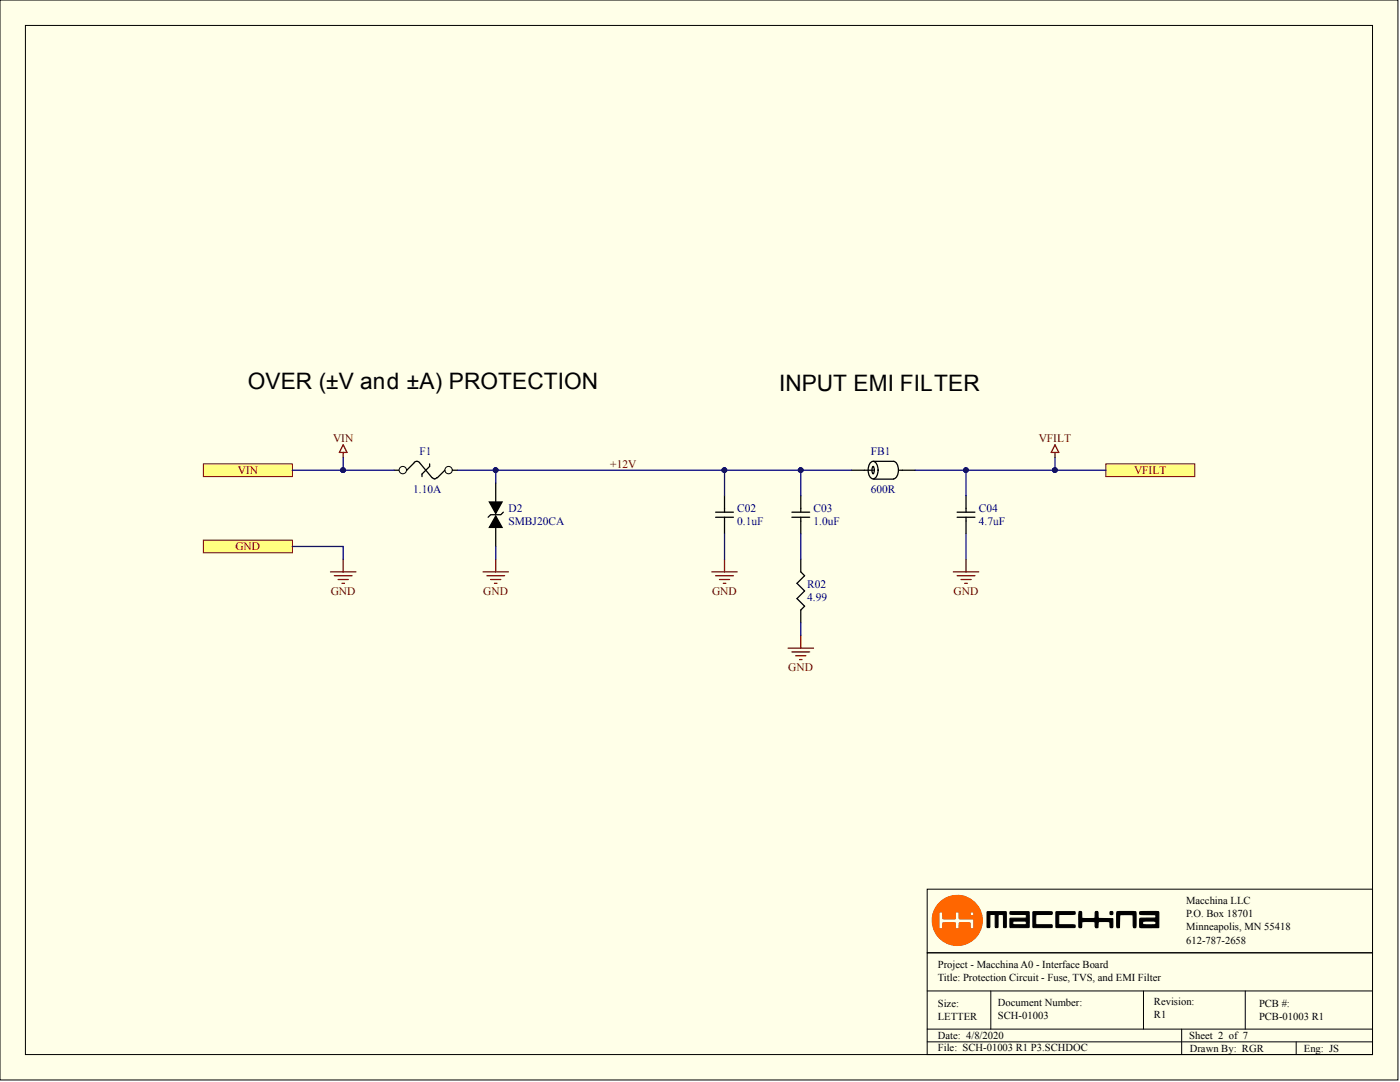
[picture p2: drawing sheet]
<svg xmlns="http://www.w3.org/2000/svg" width="279mm" height="216mm" viewBox="0 0 279 216" stroke-linecap="round" stroke-linejoin="round" font-family="sans-serif">
<g fill="#ffffe8" stroke="#000" stroke-width=".2">
<path d="M0 0h279v215.5h-279z"/>
<path d="M5.1 5.1h268.8v205.3h-268.8z"/>
</g>
<path d="M68.5 88.8l.8 1.5h-1.6zM68.5 90.3v1M66 114.1h5M66.7 114.9h3.6M67.5 115.6h2M68.2 116.4h.5M68.5 111.6v2.5" fill="none" stroke="#800000" stroke-width=".25"/>
<g fill="none" stroke="#000" stroke-width=".25">
<path d="M78.6 93.8h2.6M98.9 96.4v3.8M144.6 98.9v3.3M159.8 98.9v3.3M170 93.8h4.3M173.7 92.4a.67 .67 0 0 1 1.1 0 2.5 2.5 0 0 1-.2 3.1 .81 .81 0 0 1-1.2-.7 2.75 2.75 0 0 1 .3-2.4zM174.1 93.2l.1-.1 .2 .3v.8l-.2 .3-.2-.7zM174.3 92.1h4a1.83 1.83 0 0 1 1 2.2 1.3 1.3 0 0 1-1 1.3M174.3 95.6h4M179.3 93.8h3.3M98.9 103l1.3 2.2h-2.5zM98.9 105.2v3.8"/>
<path d="M100.5 102.2l-.6 .5h-2l-.5 .5M142.8 103.2h3.6M142.8 102.2h3.6M144.6 103.2v3.3M158 103.2h3.6M158 102.2h3.6M159.8 103.2v3.3M159.8 111.6v2.5l.8 .8-1.5 1.5 1.5 1.5-1.5 1.5 1.5 1.6-.8 .7v2.6"/>
</g>
<path d="M98.9 103l1.3 2.2h-2.5z" fill="#000"/>
<path d="M97.7 100.2h2.5l-1.3 2.3z" fill="#000" stroke="#000" stroke-width=".25"/>
<circle cx="80.4" cy="93.8" r=".74" fill="#ffffe8" stroke="#000" stroke-width=".2"/>
<path d="M88.8 93.8h2.5" fill="none" stroke="#000" stroke-width=".25"/>
<circle cx="89.5" cy="93.8" r=".74" fill="#ffffe8" stroke="#000" stroke-width=".2"/>
<path d="M82.7 92.3l.5-.2 .5 .2 2.5 3.1M82.7 92.3l-1.5 1.5M85.7 92.6v.5l-1.5 1.5v.5M87.2 95.3l-.4 .3-.5-.3M88.8 93.8l-1.5 1.6M192.8 98.9v3.3M191 103.2h3.6M191 102.2h3.6M192.8 103.2v3.3" fill="none" stroke="#000" stroke-width=".25"/>
<g fill="none" stroke="#800000" stroke-width=".25">
<path d="M210.5 88.8l.8 1.5h-1.5zM210.5 90.3v1M96.4 114.1h5.1M97.2 114.9h3.5M97.9 115.6h2M98.7 116.4h.5M98.9 111.6v2.5M142.1 114.1h5M142.8 114.9h3.6M143.6 115.6h2M144.3 116.4h.5M144.6 111.6v2.5"/>
<path d="M190.3 114.1h5M191 114.9h3.6M191.8 115.6h2M192.5 116.4h.5M192.8 111.6v2.5M157.3 129.3h5.1M158 130.1h3.6M158.8 130.9h2M159.6 131.6h.5M159.8 126.8v2.5"/>
</g>
<path d="M68.5 91.3v2.5h10.1M91.3 93.8h78.7M98.9 93.8v2.6M144.6 93.8v5.1M159.8 93.8v5.1M192.8 93.8v5.1M210.5 91.3v2.5h-27.9M98.9 109v2.6M144.6 106.5v5.1M159.8 106.5v5.1M192.8 106.5v5.1M159.8 124.3v2.5" fill="none" stroke="#000080" stroke-width=".25"/>
<g fill="#000080" stroke="#000080" stroke-width=".2">
<circle cx="68.5" cy="93.8" r=".48"/>
<circle cx="98.9" cy="93.8" r=".48"/>
<circle cx="144.6" cy="93.8" r=".48"/>
<circle cx="159.8" cy="93.8" r=".48"/>
<circle cx="192.8" cy="93.8" r=".48"/>
<circle cx="210.5" cy="93.8" r=".48"/>
</g>
<g fill="#ffff80" stroke="#800000" stroke-width=".2">
<path d="M40.6 92.6h17.7v2.5h-17.7z" fill-rule="evenodd"/>
<path d="M40.6 107.8h17.7v2.5h-17.7z" fill-rule="evenodd"/>
<path d="M220.7 92.6h17.8v2.5h-17.8z" fill-rule="evenodd"/>
</g>
<path d="M58.3 93.8h10.2M210.5 93.8h10.2M58.3 109h10.2v2.6" fill="none" stroke="#000080" stroke-width=".25"/>
<g fill="#000080" stroke="#000080" stroke-width=".2">
<circle cx="210.5" cy="93.8" r=".48"/>
<circle cx="68.5" cy="93.8" r=".48"/>
</g>
<path d="M185 177.4h88.9v12.7h-88.9zM185 190.1h88.9v20.3h-88.9zM185 197.7h88.9M197.7 197.7v7.6M228.2 197.7v7.6M248.5 197.7v7.6M185 205.3h88.9M185 207.9h88.9M235.8 205.3v5.1M258.7 207.9v2.5" fill="none" stroke="#000" stroke-width=".2"/>
<path d="M186 183.7a5 5 0 0 1 10.1 0 5 5 0 0 1-10.1 0zM187.5 182l-.1 3 .2 .3 .5-.1 .1-1.1h.6l1.8 .1 .1 1.1h.4l.3-.1v-1l2.1-.1 .2 1.2h.6l.1-1.8-.2-.1-2.7-.1-.1-1.2a.4 .4 0 0 0-.5-.1 .4 .4 0 0 0-.2 .4l-.1 .9-2.4 .1-.1-1.3zM193.6 182.4a.4 .4 0 0 0 .8 0 .4 .4 0 0 0-.8 0z" fill="#f60" stroke="#f60" stroke-width=".2"/>
<g fill="#000" stroke="#000" stroke-width=".2">
<path d="M197 181.9h3.8v3.1h-.5l-.1-2.4-.2-.1-.8 .1v2.3a.29 .29 0 0 1-.3 .2 .29 .29 0 0 1-.3-.3v-2.2l-.1-.1h-.8l-.1 .1-.1 2.4-.5 .1zM206.2 181.9l3.8 .1-.1 .5h-3.1l-.1 .9v.9l.1 .2h3.1l.1 .6h-3.8zM210.8 181.9h3.7l.1 .4-.3 .2h-2.9l-.1 .1v1.8l.1 .1 3.1 .1v.5h-3.7z"/>
<path d="M201.6 181.9h3.8v3.2h-3.8v-1.8l3.1-.1 .1-.4-.1-.3-3.1-.1zM202.3 183.8l-.2 .5 .2 .2h2.4l.1-.1-.1-.6z"/>
</g>
<g fill="#000" stroke="#000" stroke-width=".25">
<path d="M215.4 182l.4-.1 .1 1.3 1.8 .1h.8l.1-1.4h.4l.2 1.4h2.9v1.7l-.5 .1-.1-1.1-.1-.1h-1.9l-.3 .1-.1 1.1h-.4l-.2-1.1-.1-.1a4.8 4.8 0 0 0-2.5 .1l-.1 1-.4 .1zM222.9 181.9h3.8v.9v2.3h-.4l-.1-.1-.1-2.4-1.9-.1h-.7l-.1 2.6h-.4a2.05 2.05 0 0 1-.1-1.6z"/>
<path d="M227.5 181.9h1.8a3 3 0 0 1 1.9 .1v3.1h-3.6l-.2-.7a1.18 1.18 0 0 1 .2-1.2h3l.1-.5-.1-.2-3.1-.1zM228.1 183.9l-.1 .4 .2 .2a5.3 5.3 0 0 0 2.5-.1v-.4l-.3-.2z"/>
<circle cx="221.8" cy="182.2" r=".32"/>
</g>
<g font-size="4.5">
<text x="49.5" y="77.6">OVER (±V and ±A) PROTECTION</text>
<text x="155.5" y="78.1">INPUT EMI FILTER</text>
</g>
<g font-size="2.3" fill="#800000">
<text x="66.5" y="88.3">VIN</text>
<text x="207.3" y="88.3">VFILT</text>
<text x="47.4" y="94.6">VIN</text>
<text x="121.8" y="93.3">+12V</text>
<text x="226.3" y="94.6">VFILT</text>
<text x="47" y="109.8">GND</text>
<text x="66" y="118.7">GND</text>
<text x="96.4" y="118.7">GND</text>
<text x="142.1" y="118.7">GND</text>
<text x="190.3" y="118.7">GND</text>
<text x="157.3" y="133.9">GND</text>
</g>
<g font-size="2.3" fill="#000080">
<text x="83.7" y="90.8">F1</text>
<text x="173.8" y="90.8">FB1</text>
<text x="82.4" y="98.4">1.10A</text>
<text x="173.8" y="98.4">600R</text>
<text x="101.5" y="102.2">D2</text>
<text x="101.5" y="104.7">SMBJ20CA</text>
<text x="147.1" y="102.2">C02</text>
<text x="147.1" y="104.7">0.1uF</text>
<text x="162.4" y="102.2">C03</text>
<text x="162.4" y="104.7">1.0uF</text>
<text x="195.3" y="102.2">C04</text>
<text x="195.3" y="104.7">4.7uF</text>
<text x="161.1" y="117.4">R02</text>
<text x="161.1" y="119.9">4.99</text>
</g>
<g font-size="2.1">
<text x="236.7" y="180.4">Macchina LLC</text>
<text x="236.7" y="183">P.O. Box 18701</text>
<text x="236.7" y="185.6">Minneapolis, MN 55418</text>
<text x="236.7" y="188.3">612-787-2658</text>
<text x="187.2" y="193.2">Project - Macchina A0 - Interface Board</text>
<text x="187.2" y="195.8">Title: Protection Circuit - Fuse, TVS, and EMI Filter</text>
<text x="187.2" y="200.9">Size:</text>
<text x="187.2" y="203.5">LETTER</text>
<text x="199.2" y="200.6">Document Number:</text>
<text x="199.2" y="203.3">SCH-01003</text>
<text x="230.3" y="200.5">Revision:</text>
<text x="230.3" y="203.2">R1</text>
<text x="251.3" y="200.9">PCB #:</text>
<text x="251.3" y="203.6">PCB-01003 R1</text>
<text x="187.2" y="207.2">Date: 4/8/2020</text>
<text x="187.2" y="209.7">File: SCH-01003 R1 P3.SCHDOC</text>
<text x="237.4" y="207.4">Sheet 2 of 7</text>
<text x="237.5" y="209.8">Drawn By: RGR</text>
<text x="260.2" y="209.8">Eng: JS</text>
</g>
</svg>
